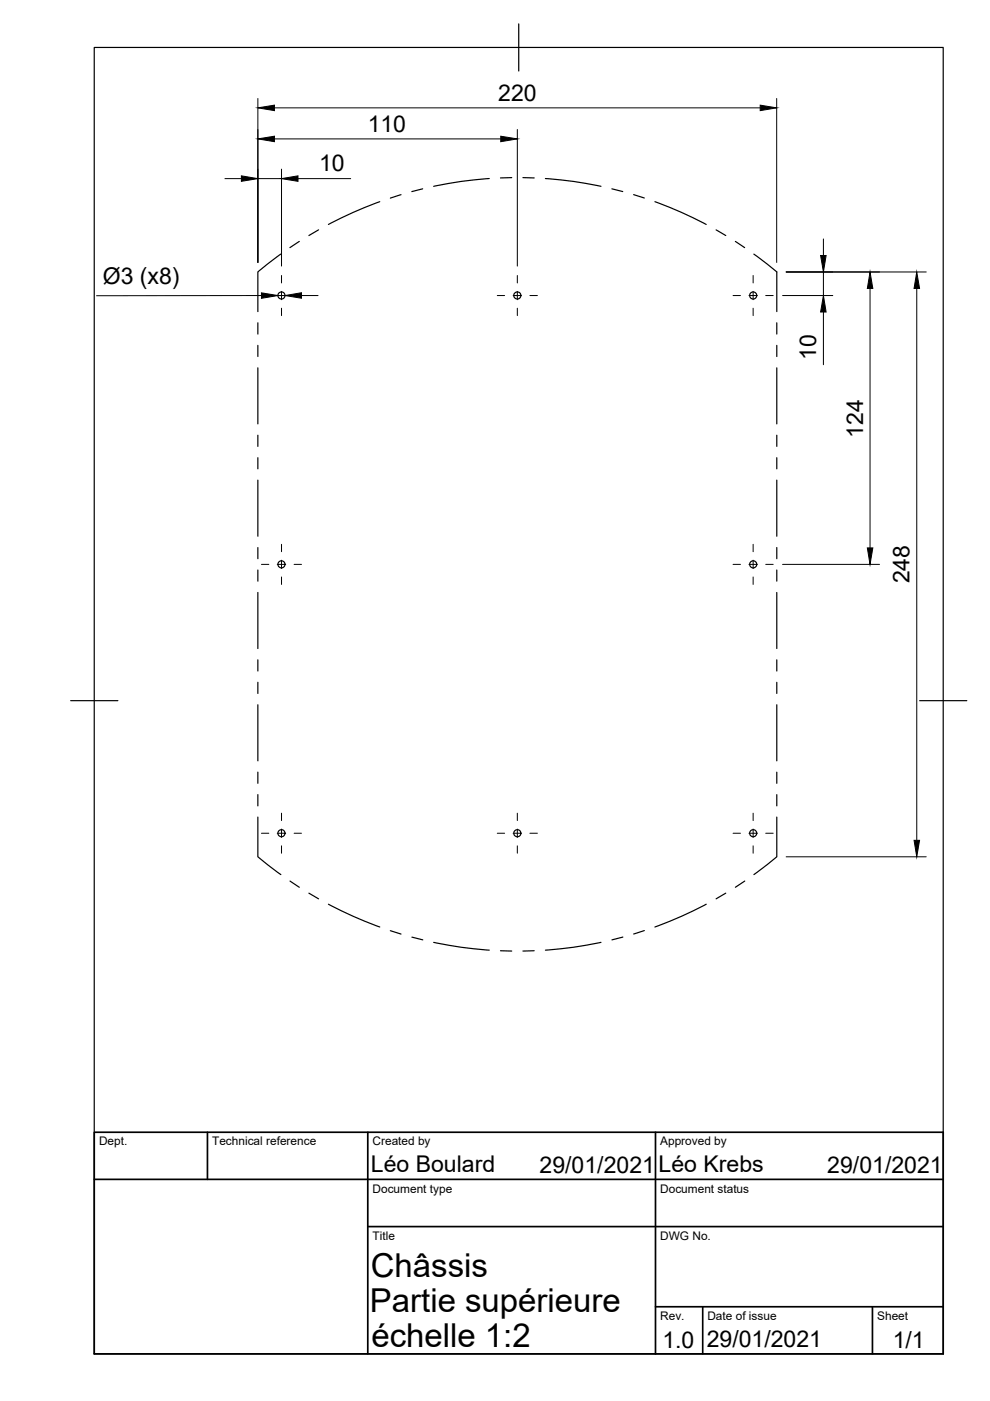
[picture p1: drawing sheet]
<svg xmlns="http://www.w3.org/2000/svg" width="210mm" height="297mm" viewBox="0 0 210 297" stroke-linecap="round" stroke-linejoin="round" font-family="sans-serif">
<g fill="none" stroke="#000" stroke-width=".25">
<path d="M103.7 37.9h-.6a81.7 81.7 0 0 0-11.2 1.6M108.5 37.7h-2.4M110.9 37.7h2.4M115.6 37.9h.7a81.7 81.7 0 0 1 11.1 1.6M59.5 53.9l-4.8 3.7v8.5M63.5 51.2l-2 1.3M67.5 48.7l-2 1.2M80.5 42.8l-.7 .2a85.4 85.4 0 0 0-10.2 4.6M85 41.3l-2.2 .7M89.6 40l-2.3 .6M129.7 40l2.3 .6M134.3 41.3l2.3 .7"/>
<path d="M138.9 42.8l.7 .2a85.4 85.4 0 0 1 10.1 4.6M151.8 48.7l2.1 1.2M155.9 51.2l2 1.3M159.8 53.9l4.9 3.7v8.5M54.7 68.4v2.4M54.7 73.2v2.4M54.7 78v11.9M164.7 68.4v2.4M164.7 73.2v2.4M164.7 78v11.9M54.7 92.3v2.3M54.7 97v2.4"/>
<path d="M164.7 92.3v2.3M164.7 97v2.4M54.7 101.8v11.9M54.7 116.1v2.4M164.7 101.8v11.9M164.7 116.1v2.4M54.7 120.8v2.4M54.7 125.6v11.9M54.7 139.9v2.4M164.7 120.8v2.4M164.7 125.6v11.9M164.7 139.9v2.4"/>
<path d="M54.7 144.7v2.3M54.7 149.4v11.9M164.7 144.7v2.3M164.7 149.4v11.9M54.7 173.2v8.5l4.8 3.7M54.7 163.7v2.4M54.7 168.5v2.4M164.7 173.2v8.5l-4.8 3.7M164.7 163.7v2.4M164.7 168.5v2.4M61.5 186.8l2 1.3M65.5 189.4l2 1.2"/>
<path d="M69.6 191.7l.5 .3a85 85 0 0 0 10.4 4.5M82.8 197.3l2.2 .7M87.3 198.7l2.3 .6M91.9 199.8l.6 .1a80.9 80.9 0 0 0 11.2 1.6M127.4 199.8l-.6 .1a80.9 80.9 0 0 1-11.2 1.6M132.1 198.7l-2.3 .6M136.6 197.3l-2.3 .7M149.7 191.7l-.4 .3a85 85 0 0 1-10.4 4.5M153.9 189.4l-2.1 1.2M157.9 186.8l-2 1.3M106.1 201.6h2.4M113.3 201.6h-2.4"/>
<circle cx="59.7" cy="62.6" r=".75"/>
<circle cx="109.7" cy="62.6" r=".75"/>
<circle cx="159.7" cy="62.6" r=".75"/>
<circle cx="59.7" cy="119.7" r=".75"/>
<circle cx="159.7" cy="119.7" r=".75"/>
<circle cx="59.7" cy="176.7" r=".75"/>
<circle cx="109.7" cy="176.7" r=".75"/>
<circle cx="159.7" cy="176.7" r=".75"/>
</g>
<!-- layer: Border -->
<path d="M20 10.1h180v276.9h-180zM110 5.1v10M15 148.6h10M195 148.6h10" fill="none" stroke="#000" stroke-width=".25"/>
<!-- layer: TitleBlock -->
<path d="M20 240.1h180v46.9h-180zM20 250h180M44 240.1v9.9M78 240.1v46.9M139 240.1v46.9M78 260.1h122M139 277.1h61M149 277.1v9.9M185 277.1v9.9" fill="none" stroke="#000" stroke-width=".36"/>
<!-- layer: Center Lines -->
<g fill="none" stroke="#000" stroke-width=".21">
<path d="M59.7 58.4v1.6M109.7 58.4v1.6M159.7 58.4v1.6M55.4 62.7h1.6M58.8 62.7h1.8M59.7 61.8v1.7M59.7 65.3v1.6M62.4 62.7h1.5M105.4 62.7h1.6M108.8 62.7h1.8M109.7 61.8v1.7M109.7 65.3v1.6"/>
<path d="M112.4 62.7h1.5M155.4 62.7h1.6M158.8 62.7h1.8M159.7 61.8v1.7M159.7 65.3v1.6M162.3 62.7h1.6M55.4 119.7h1.6M58.8 119.7h1.8M59.7 115.4v1.6M59.7 118.8v1.8M62.4 119.7h1.5M155.4 119.7h1.6"/>
<path d="M158.8 119.7h1.8M159.7 115.4v1.6M159.7 118.8v1.8M162.3 119.7h1.6M59.7 122.3v1.6M159.7 122.3v1.6M55.4 176.7h1.6M58.8 176.7h1.8M59.7 172.4v1.6M59.7 175.8v1.8M59.7 179.3v1.6M62.4 176.7h1.5"/>
<path d="M105.4 176.7h1.6M108.8 176.7h1.8M109.7 172.4v1.6M109.7 175.8v1.8M109.7 179.3v1.6M112.4 176.7h1.5M155.4 176.7h1.6M158.8 176.7h1.8M159.7 172.4v1.6M159.7 175.8v1.8M159.7 179.3v1.6M162.3 176.7h1.6"/>
</g>
<!-- layer: Dimensions -->
<g fill="none" stroke="#000" stroke-width=".21">
<path d="M47.7 37.9h3.5M54.7 20.9v34.8M54.7 37.9h5M58.2 22.9h103M58.2 29.4h48M59.7 35.9v20.5M63.2 37.9h11.2M109.7 27.5v28.9M164.7 20.9v34.8M166.7 57.7h29.7M174.6 50.7v3.5M174.6 57.7v5"/>
<path d="M55.4 62.7h-34.9M58.9 62.7h1.5M63.9 62.7h3.5M165.9 62.7h10.7M174.6 66.2v11.1M184.5 61.2v55M194.4 61.2v117M165.9 119.7h20.6M166.7 181.7h29.7"/>
</g>
<g fill="#000" stroke="#000" stroke-width=".21">
<path d="M51.2 37.3l3.5 .6-3.5 .5zM54.7 22.9l3.5-.6v1.2zM54.7 29.4l3.5-.5v1.1zM59.7 37.9l3.5-.6v1.1zM106.2 28.9l3.5 .5-3.5 .6zM161.2 22.3l3.5 .6-3.5 .6zM174 54.2h1.2l-.6 3.5zM55.4 62.1l3.5 .6-3.5 .6zM60.4 62.7l3.5-.6v1.1zM174.6 62.7l.6 3.5h-1.2zM184.5 57.7l.6 3.5h-1.2zM194.4 57.7l.6 3.5h-1.2z"/>
<path d="M183.9 116.2h1.2l-.6 3.5zM193.8 178.2h1.2l-.6 3.5z"/>
</g>
<g font-size="7">
<text x="78.6" y="270.6">Châssis</text>
<text x="78.4" y="278.1">Partie supérieure</text>
<text x="78.7" y="285.6">échelle 1:2</text>
</g>
<g font-size="4.9">
<text x="105.6" y="21.3">220</text>
<text x="78" y="27.9">110</text>
<text x="67.6" y="36.3">10</text>
<text x="21.8" y="60.2">Ø3 (x8)</text>
<text x="173" y="76.4" transform="rotate(-90 173 76.4)">10</text>
<text x="183" y="92.9" transform="rotate(-90 183 92.9)">124</text>
<text x="192.8" y="123.7" transform="rotate(-90 192.8 123.7)">248</text>
<text x="78.6" y="248.6">Léo Boulard</text>
<text x="114.4" y="248.6">29/01/2021</text>
<text x="139.6" y="248.6">Léo Krebs</text>
<text x="175.4" y="248.6">29/01/2021</text>
<text x="140.4" y="285.7">1.0</text>
<text x="149.8" y="285.6">29/01/2021</text>
<text x="189.3" y="285.8">1/1</text>
</g>
<g font-size="2.5">
<text x="21" y="242.9">Dept.</text>
<text x="45" y="242.9">Technical reference</text>
<text x="79" y="242.9">Created by</text>
<text x="140" y="242.9">Approved by</text>
<text x="79" y="252.8">Document type</text>
<text x="140" y="252.8">Document status</text>
<text x="79" y="262.9">Title</text>
<text x="140" y="262.9">DWG No.</text>
<text x="140" y="279.9">Rev.</text>
<text x="150" y="279.9">Date of issue</text>
<text x="186" y="279.9">Sheet</text>
</g>
</svg>
